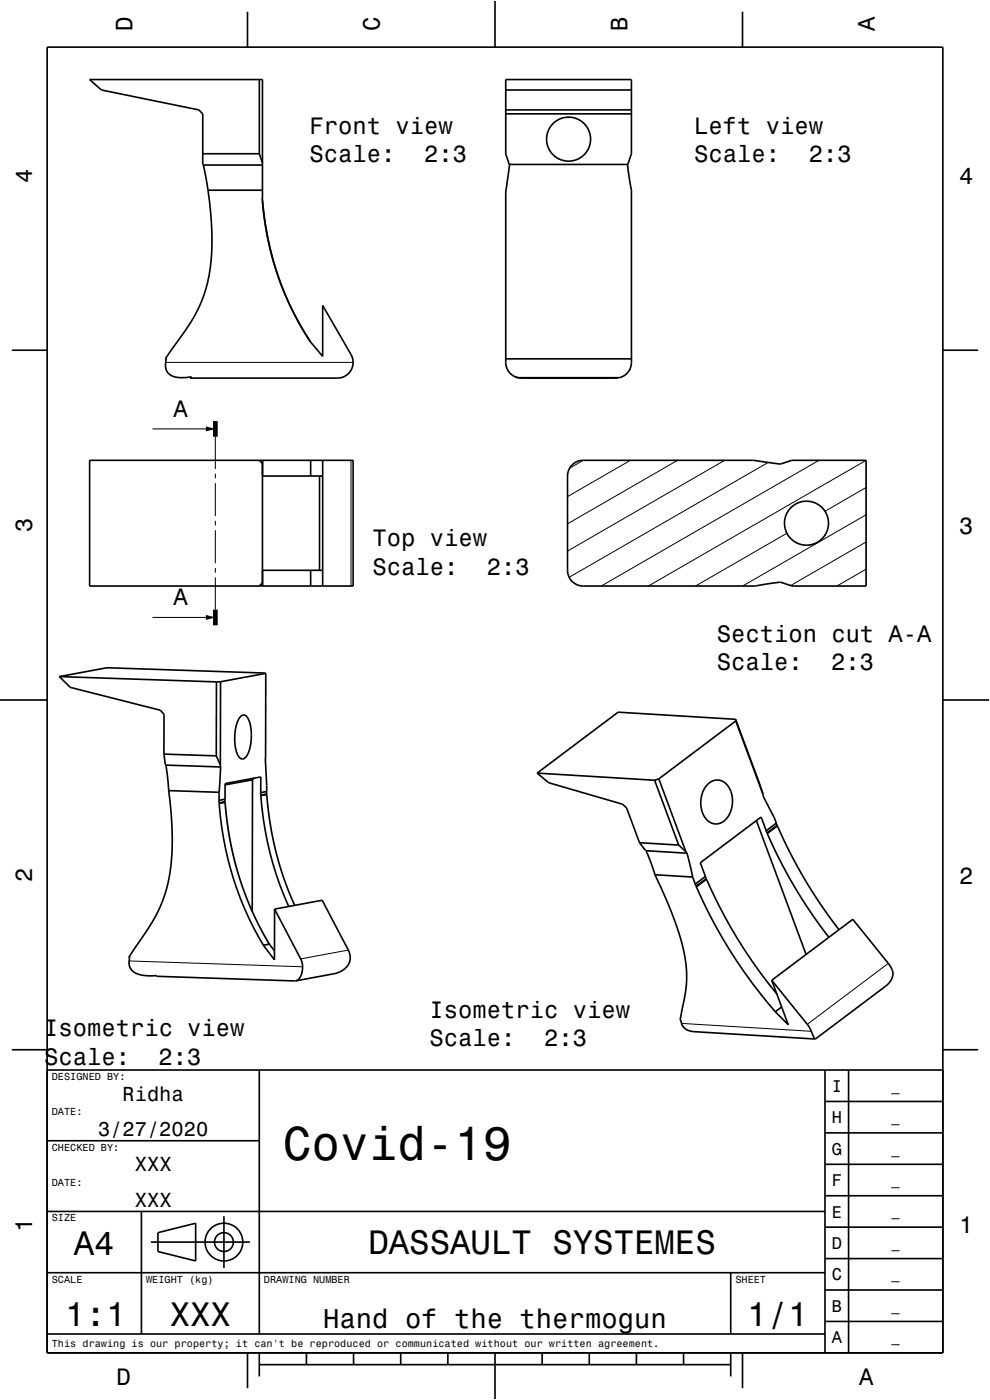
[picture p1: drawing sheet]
<svg xmlns="http://www.w3.org/2000/svg" width="210mm" height="297mm" viewBox="0 0 210 297" stroke-linecap="round" stroke-linejoin="round" font-family="sans-serif">
<g fill="none" stroke="#000" stroke-width=".21">
<path d="M35.1 76.9h39.8M32.3 91h13.4M45.7 92.7v6.8M74.5 97.7v26.6M123.7 97.7l-2.9 1.6M133.7 97.7l-13.3 7.7M143.7 97.7l-23.3 13.4M153.7 97.7l-33.3 19.2M162.9 98.1l-42.2 24.4M173.7 97.7l-46.2 26.6M183.7 97.7l-46.2 26.6M45.7 100.5v1"/>
<path d="M45.7 102.5v7M45.7 110.5v1M45.7 112.5v7M166.9 113.1l-19.4 11.2M183.7 115l-16 9.2M183.7 109.2l-26.2 15.1M183.7 103.4l-8.7 5.1M32.3 131h13.4M45.7 120.5v1M45.7 122.5v6.8M183.7 120.7l-6.2 3.6M27.4 203.9l36.8 1.2"/>
<path d="M73.9 201.5l-10.1 1.9M144.6 217.1l27.5 1.7M188.4 204.4l-17.2 12.9"/>
</g>
<g fill="none" stroke="#000" stroke-width=".35">
<path d="M10 10h190v277h-190zM52.5 2.5v7.5M55 16.9v15.7M105 0v10M107.3 19.1h26.6M157.5 2.5v7.5M43 32.6h12M43.1 35l1 5.4M43.1 35l-.1-.1v-10.7l-.8-.9-20.7-4.2-2.5-2.2h36.7v25.8M43.1 35h12.6M55 32.6l.7 2M107.3 24.2h26.6"/>
<path d="M107.3 23.3h26.6M108 34.9l-.7 5.9v36.1a3.3 3.3 0 0 0 2.6 3.2h21.5a3.3 3.3 0 0 0 2.5-3.2v-36.5l-.7-5.5M108 34.9h25.2M133.9 32.6h.1M133.9 32.6l-.7 2.3M133.9 32.6v-15.7h-26.6v15.7l.7 2.3M44.1 40.4a51.6 51.6 0 0 1-.4 20.7 34.3 34.3 0 0 1-6.5 11.9l-2.1 3.1h.2a2.86 2.86 0 0 0 2.9 4l2.4-.1-.3 .2h31.3a3.3 3.3 0 0 0 2.9-5l-6.1-10.4v10.8l-2.5-3M44.1 40.4h11.6M55.7 42.7h.1M55.7 42.7l.4 4 .8 4.1 .9 3.8 1.1 3.8 1.5 3.8 1.5 3.5 1.8 3.3 2.2 3.6M55.7 42.7a63.1 63.1 0 0 0 10.2 29.9M2.5 74.3h7.5"/>
<path d="M107.3 76.1h26.6M109.3 80l1.2 .2h20.5M200 74.3h7.5M19 97.7h55.9v26.6h-55.9zM55 97.7l.7 .6M55.7 97.7v26.6M65.9 97.7v3.3M68.4 97.7v26.6M121.3 98.7l1.2-.8 1.2-.2h36.1l5.7 .8 2.5-.8h15.7v26.6h-15.7l-2.4-.8-5.4 .8h-36.5a3.3 3.3 0 0 1-3.3-3.3v-20l.2-1.2zM55.7 101h12.7M67.8 101v20M55.7 121h12.7"/>
<path d="M55.7 123.7l-.7 .6M65.9 121v3.3M168 124.3h.1M0 148.5h10M12.6 143.5l2.3 2.3 19.1 4.9 .8 .8v8.5M12.6 143.5l33.3 1.2M34.8 160l.3 2.2 .1 .1M34.8 160l11.1 .4M45.9 144.7v15.7M46.8 144.6l-.1 17.7M46.8 144.6l-.9 .1M51.1 152a.98 .98 0 0 1 1-.2 .98 .98 0 0 1 .6 .8 9.6 9.6 0 0 1-.6 8 .98 .98 0 0 1-1 .4 .98 .98 0 0 1-.7-.9 9.6 9.6 0 0 1 .6-8z"/>
<path d="M56.4 142.9l-.1 18.1 .3 6.9-1.3 .2M56.4 142.9l-33.7-1.2-10.1 1.8M56.4 142.9l-9.6 1.7M156 152.6l-24.9-1.5-17.2 12.9M156 152.6l5.8 15.9M156 152.6l.1 .3M156.1 152.9l5.7 15.6M156.1 152.9l-16.4 12.3M200 148.5h10M35.2 162.3l.6 5.4M35.2 162.3l11.6 .4M35.8 167.7a57.3 57.3 0 0 1-.1 19.4 32.4 32.4 0 0 1-6.4 13l-2 3h.2a2.8 2.8 0 0 0 2.7 3.8l3 .1 .2 .1 29.3 1"/>
<path d="M35.8 167.7l10.7 .4M45.9 160.4h.1M45.9 160.4l.8 1.9M46.4 169.8h.1M46.4 169.8l.1 .5M46.5 170.4a68.2 68.2 0 0 0 9.4 30.1M46.5 170.3v.1M46.5 168.1v1.7M46.7 162.3l.1 .4M46.8 162.7l-.3 5.4M47.7 169.6v.5M47.7 170.1l-1.2 .2"/>
<path d="M47.7 170.2h.1M47.7 170.1v.1M47.7 170.2l.5 4 .6 4.1 .9 3.9 1 3.8 1.4 3.8 1.4 3.5 1.7 3.6 1.9 3.4M47.7 170.2l-1.2 .2M53.6 165.4l-.1 27.9M53.6 165.4l-5.9 1.1M53.9 165.1l-.3 .3M55.3 168.1v-3.3l-7.6 1.4v3.4l-1.2 .2M55.3 168.1v.6M55.3 168.7v.1M55.3 168.8h.1M55.3 168.8a68.9 68.9 0 0 0 5.9 23.5"/>
<path d="M56.5 167.9l.1 .5M56.6 168.5l-1.3 .3M56.6 168.5h.1M56.6 168.4l-1.3 .3M56.6 168.4v.1M56.6 168.5l.7 6.2 1.3 6.1 1.7 5.6 2.2 5.7M113.9 164l2.5 2 15.7 4.6 .8 .8 2.8 7.4M113.9 164l25 1.5M135.7 178.8l8.3 .5M135.7 178.8l1.4 1.7M138.9 165.5l5.1 13.8M139.7 165.2l5.8 15.5"/>
<path d="M139.7 165.2l-.8 .3M144 179.3h.1M144 179.3l1.5 1.4M150.1 166.4a2.83 2.83 0 0 1 4.8 1.3 5.6 5.6 0 0 1-1.9 6.8 3 3 0 0 1-4.1-2.5 6 6 0 0 1 1.2-5.6zM160.4 174.1l10.6 28.4M161.8 168.5l.1 .4 2.4 4.6 .4 1.1M162.5 176.2l-1.1-2.9-12.8 9.7 1 2.9-2.1 1.7M162.5 176.2l.2 .5M162.7 176.7v.1M162.7 176.8h.1M162.7 176.8l2.8 5.8 3.1 5.6 3.5 5.6 3.7 5M164.7 174.6l.1 .5"/>
<path d="M164.7 174.6l-2.2 1.6M164.8 175.1l-2.1 1.6M164.8 175.1l.1 .1M164.9 175.2l-2.2 1.6M164.9 175.2h.1M164.9 175.2l2.8 5.8 3.2 5.8 3.4 5.3 3.7 5.1M58.2 192.9l5.6 10.5a3.8 3.8 0 0 1-.8 4.6l-.3 .1M58.2 192.9l10.1-1.9 5.6 10.5a3.4 3.4 0 0 1-2.6 5l-8.6 1.6M58.2 192.9v10.7l-2.3-3.1M137.1 180.5l1.8 5.1M137.1 180.5l8.6 .5M138.9 185.6a67.1 67.1 0 0 1 6.4 17.6 24.4 24.4 0 0 1-.5 10.6l-.5 2.6h.1a2.66 2.66 0 0 0 3 2.5l25.5 1.5"/>
<path d="M138.9 185.6l8 .5M145.5 180.7l.2 .3M145.7 181l1.2 5.1M146.9 186.1l.6 1.5M147.5 187.6h.1M147.5 187.6l.2 .4M147.7 188v.1M147.7 188.1h.1M147.7 188.1a103.4 103.4 0 0 0 16.8 26.5M149.6 186l.2 .4M149.8 186.4l-2.1 1.6M149.8 186.4v.1"/>
<path d="M149.8 186.5a103.2 103.2 0 0 0 15 24.4M149.8 186.5l-2.1 1.6M57.1 200.3l-1.2 .2M57.1 200.3l1.1 1.4M163.7 208l7.7 9.5 1.5 2.9M163.7 208l17.2-13 7.5 9.4a3 3 0 0 1-.6 4.9l-14.9 11.1M163.7 208l3.5 9.4-2.7-2.8M165.8 213.6l-1.3 1M2.5 222.7h7.5M10 227h190M55 227v56M175 233.7h25"/>
<path d="M175 227v60M180 227v60M200 222.7h7.5M10 257h165M10 242h45M30 257v26M47.5 258v11M175 253.7h25M175 247h25M175 240.3h25M10 270h165M32 263.5h21"/>
<path d="M33.5 261.5l8-2v8l-8-2zM155 270v13M175 273.7h25M175 267h25M175 260.3h25M10 283h165M52.5 287v7.5M55 287v5M55 289.5h100M65 287v2.5M75 287v2.5M85 287v2.5"/>
<path d="M95 287v2.5M105 287v10M115 287v2.5M125 287v2.5M135 287v2.5M145 287v2.5M155 287v5M157.5 287v7.5M175 280.3h25"/>
<circle cx="120.6" cy="29.5" r="4.7"/>
<circle cx="171.1" cy="111" r="4.7"/>
<circle cx="47.5" cy="263.5" r="4"/>
<circle cx="47.5" cy="263.5" r="2"/>
</g>
<path d="M45.7 89.3v3.4M45.7 129.3v3.4" fill="none" stroke="#000" stroke-width="1" stroke-linecap="butt"/>
<g fill="#000">
<path d="M43.7 90.5l2 .5-2 .5z" fill-rule="evenodd"/>
<path d="M43.7 130.5l2 .5-2 .5z" fill-rule="evenodd"/>
</g>
<path d="M0 0h210v297h-210" fill="none" stroke="#fff" stroke-width=".21"/>
<text font-size="10.1" x="60" y="246.2">Covid-19</text>
<g font-size="7.2">
<text x="15.7" y="266.3">A4</text>
<text x="78.1" y="266.1">DASSAULT SYSTEMES</text>
<text x="13.8" y="281.3">1:1</text>
<text x="36" y="281.3">XXX</text>
<text x="158.5" y="281.3">1/1</text>
</g>
<text font-size="5.8" x="68.6" y="281.6">Hand of the thermogun</text>
<g font-size="5">
<text x="28.1" y="6.5" transform="rotate(-90 28.1 6.5)">D</text>
<text x="80.6" y="6.5" transform="rotate(-90 80.6 6.5)">C</text>
<text x="133.1" y="6.5" transform="rotate(-90 133.1 6.5)">B</text>
<text x="185.6" y="6.5" transform="rotate(-90 185.6 6.5)">A</text>
<text x="65.7" y="28.4">Front view</text>
<text x="147.3" y="28.4">Left view</text>
<text x="65.7" y="34.4">Scale:</text>
<text x="90" y="34.4">2:3</text>
<text x="147.3" y="34.4">Scale:</text>
<text x="171.6" y="34.4">2:3</text>
<text x="6.8" y="38.7" transform="rotate(-90 6.8 38.7)">4</text>
<text x="203.5" y="39">4</text>
<text x="36.8" y="88.4">A</text>
<text x="6.8" y="112.9" transform="rotate(-90 6.8 112.9)">3</text>
<text x="203.5" y="113.2">3</text>
<text x="79" y="115.8">Top view</text>
<text x="79" y="121.9">Scale:</text>
<text x="103.3" y="121.9">2:3</text>
<text x="36.8" y="128.4">A</text>
<text x="152.1" y="136.2">Section cut A-A</text>
<text x="152.1" y="142.2">Scale:</text>
<text x="176.3" y="142.2">2:3</text>
<text x="6.8" y="187.1" transform="rotate(-90 6.8 187.1)">2</text>
<text x="203.5" y="187.4">2</text>
<text x="91.1" y="215.9">Isometric view</text>
<text x="9.4" y="219.8">Isometric view</text>
<text x="91.1" y="222">Scale:</text>
<text x="115.4" y="222">2:3</text>
<text x="9.4" y="225.9">Scale:</text>
<text x="33.7" y="225.9">2:3</text>
<text x="6.8" y="261.3" transform="rotate(-90 6.8 261.3)">1</text>
<text x="203.5" y="261.6">1</text>
<text x="24.7" y="293.8">D</text>
<text x="182.2" y="293.8">A</text>
</g>
<g font-size="4.3">
<text x="26" y="233.5">Ridha</text>
<text x="20.8" y="241">3/27/2020</text>
<text x="28.6" y="248.5">XXX</text>
<text x="28.6" y="256">XXX</text>
</g>
<g font-size="3.6">
<text x="176.4" y="231.6">I</text>
<text x="176.4" y="238.3">H</text>
<text x="176.4" y="245">G</text>
<text x="176.4" y="251.6">F</text>
<text x="176.4" y="258.3">E</text>
<text x="176.4" y="265">D</text>
<text x="176.4" y="271.6">C</text>
<text x="176.4" y="278.3">B</text>
<text x="176.4" y="285">A</text>
</g>
<g font-size="2.9">
<text x="189.1" y="231.4">_</text>
<text x="189.1" y="238">_</text>
<text x="189.1" y="244.7">_</text>
<text x="189.1" y="251.4">_</text>
<text x="189.1" y="258">_</text>
<text x="189.1" y="264.7">_</text>
<text x="189.1" y="271.4">_</text>
<text x="189.1" y="278">_</text>
<text x="189.1" y="284.7">_</text>
</g>
<g font-size="2.2">
<text x="11" y="229.1">DESIGNED BY:</text>
<text x="11" y="236.6">DATE:</text>
<text x="11" y="244.1">CHECKED BY:</text>
<text x="11" y="251.6">DATE:</text>
<text x="11" y="259.1">SIZE</text>
<text x="11" y="272.1">SCALE</text>
<text x="31" y="272.1">WEIGHT (kg)</text>
<text x="56" y="272.1">DRAWING NUMBER</text>
<text x="156" y="272.1">SHEET</text>
<text x="11" y="285.8">This drawing is our property; it can't be reproduced or communicated without our written agreement.</text>
</g>
</svg>
